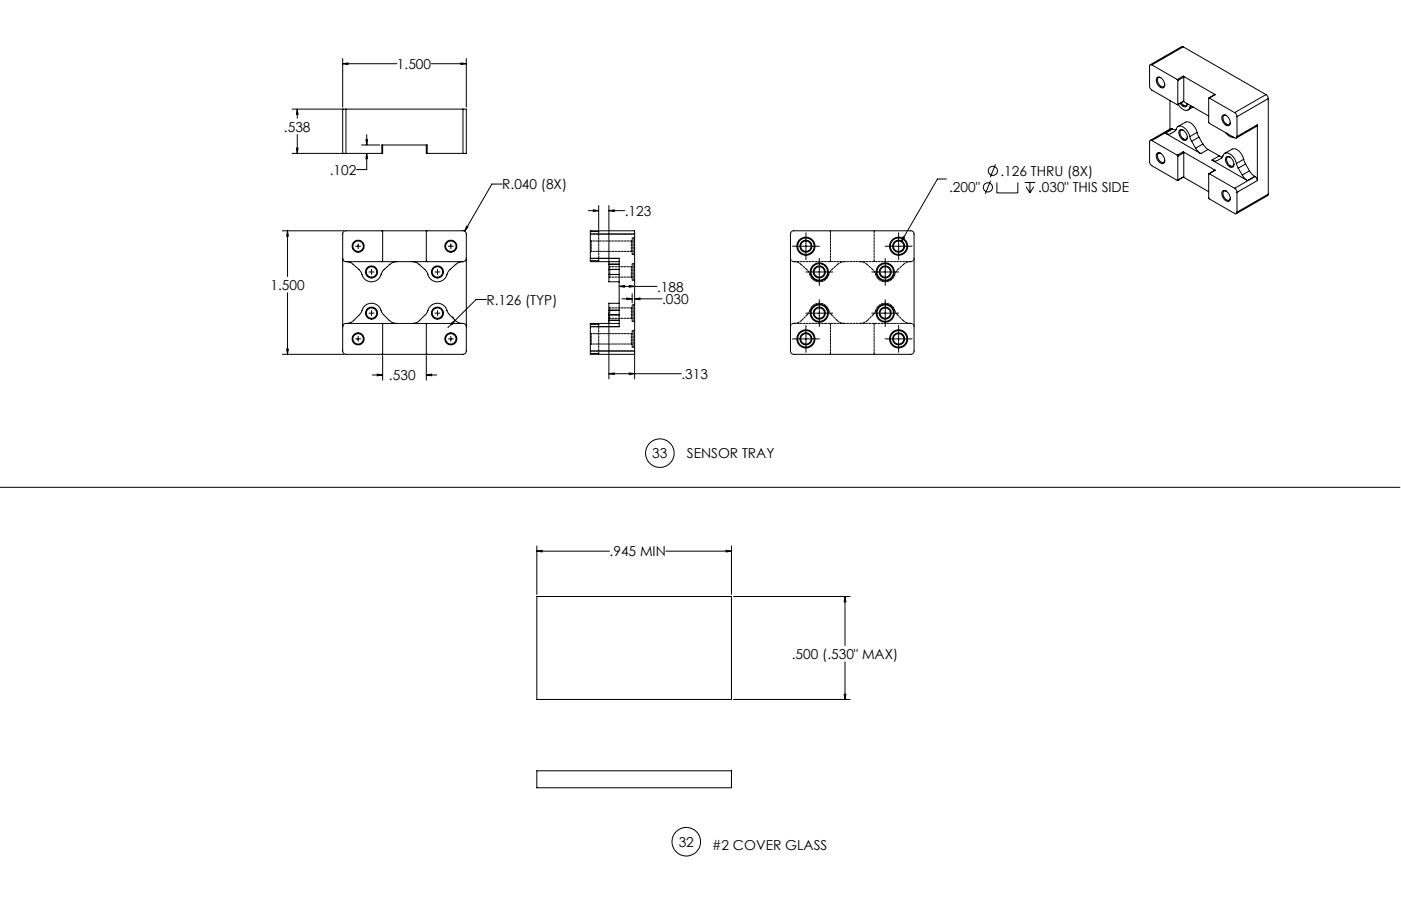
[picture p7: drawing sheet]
<svg xmlns="http://www.w3.org/2000/svg" width="864mm" height="559mm" viewBox="0 0 864 559" stroke-linecap="round" stroke-linejoin="round" font-family="sans-serif">
<g fill="none" stroke="#000" stroke-width=".62">
<path d="M211 39h4v1zM211 36v30M211 39h34M266 39h21M284 39h3l-3 1zM287 36v30M729 29h-1l-19 11M729 29l-19 11M729 29l51 29M710 40h-1v1v12v2l17 9M710 40l16 9M713 48a4 4 0 0 1 5 6 4 4 0 0 1-5-5z"/>
<path d="M716 48h-1a2 2 0 0 0-2 1 2 2 0 0 0 1 3l2 1a1.3 1.3 0 0 0 1 0 1.3 1.3 0 0 0 1-1M726 49v1M726 50v14M729 47l1 1M729 47l20 11M729 47l-3 2M730 48v14M730 48l-4 2M749 58l-4 2M780 58l2 3M780 58l-19 11M180 67h32"/>
<path d="M183 67l1 4h-1zM183 67v6M213 67h-2v28h2M213 67h72M213 67v28M285 67h2v28h-2M285 67v28M721 62v18M723 79h-1l-13 8M723 79v1M723 79l-13 8M723 80h2"/>
<path d="M723 80l-5 2M726 78l5-3a7 7 0 0 1 7 7M726 64a4 4 0 0 0 7 3v-1M728 63l2 2a1.3 1.3 0 0 0 2-1 2.1 2.1 0 0 1-2 2 2.1 2.1 0 0 1-2-2h-1M729 63l16 9M730 62l-4 3M730 62l-4 2M734 65l-1 1M735 66h-2M735 66l-3 2M745 60v16l16 9h1v-1M745 60l16 9"/>
<path d="M754 71a4 4 0 0 1 4 2 4 4 0 0 1 0 4 4 4 0 0 1-4-6zM756 71h-1a2.7 2.7 0 0 0-1 3 2.7 2.7 0 0 0 1 2l1 1a1.3 1.3 0 0 0 2 0 1.3 1.3 0 0 0 0-2M761 69l1 3M762 72v12M775 77v1l-13 7M775 77v34M775 77l-13 7M782 61l-20 11M782 61v59M180 95h32M183 91h1l-1 4zM183 83v12"/>
<path d="M213 95h22M223 89h11M226 86h1l-1 3zM226 95l1 3h-1zM226 95v10h-6M226 83v6M235 95v-6h28v6M236 89v6h-1M263 89v6M263 95h22M710 87h-1v13v2l17 9M710 87l16 9"/>
<path d="M713 95a4 4 0 0 1 5 5 2.5 2.5 0 0 1-3 1 2.5 2.5 0 0 1-2-2v-2zM716 95h-1a2 2 0 0 0-2 1 2 2 0 0 0 1 2l2 2a1.4 1.4 0 0 0 1 0 1.4 1.4 0 0 0 1-1M718 82l3 1 3-2a4 4 0 0 1 5-3l3 3 1 3M718 82l22 13M726 96h.1M726 96v15M727 80a4 4 0 0 1 4 2 4 4 0 0 1 0 5 5 5 0 0 1-4-7zM729 94h1M729 94l20 11M729 94l-3 2M729 80a2 2 0 0 0-2 2 2 2 0 0 0 1 2l2 2a1.3 1.3 0 0 0 2-1M730 94v15"/>
<path d="M730 94l-4 2M733 84l2 3M735 87l2 4M737 91l3 4M738 82l1 3M738 82l-5 2M739 85l2 4M739 85l-4 2M741 89l4 3M741 89l-4 2M745 92l7 4M745 92l-5 3"/>
<path d="M747 99h3l3-1a4 4 0 0 1 4-3l3 2 2 4M747 99l22 12M752 96l2 1M752 96l-5 3M755 95l4-3a7 7 0 0 1 8 6M756 82l2 2 2 1M756 97a4 4 0 0 1 4 6 4 4 0 0 1-5-5zM758 97a2 2 0 0 0-2 1 2 2 0 0 0 1 3l1 1a1.4 1.4 0 0 0 2 0 1.4 1.4 0 0 0 1-1M767 98l1 3M767 98l-5 3M310 114h-7l-17 29M583 110h-5l-22 39"/>
<path d="M611 112l-4 8M614 101l-4 8M615 113v6h12v-6M632 113h6M632 115l3 4M635 113v6M637 115l-2 4M729 109l16 9M730 109l-4 2M745 107v15l16 10h1v-1M745 107l16 9M749 105l-4 2"/>
<path d="M754 118a4 4 0 0 1 4 2 4 4 0 0 1-1 4 5 5 0 0 1-3-6zM756 118h-1a3 3 0 0 0-1 3 3 3 0 0 0 3 3l1-1v-1M761 116l1 3M762 101l1 3M762 119v12M763 104l3 4M766 108l3 3M768 101l2 4M768 101l-5 3M770 105l3 4M770 105l-4 3M773 109h1"/>
<path d="M773 109l-4 2M774 109l1 2M774 109l-13 7M775 111l-13 8M782 120l-1 1-19 11M782 120l-20 11M288 139l1 1-3 3zM363 130h6M366 129l3 1h-3zM369 127v15M375 130l4-1v1zM375 127v35"/>
<path d="M375 130h10M174 142h38M177 142l1 4h-1zM177 142v29M211 159l1 2h1h72h2v-2M212 143l1-1h72a2 2 0 0 1 2 2v72v2l-2 1h-72l-1-1-1-2v-72zM219 152h3M221 150v3M235 142l1 1v18h-1M263 142v1v18M276 152h3M278 150v3"/>
<path d="M364 144v-2h27v2M364 159v2h18M364 144h27M364 144v15M364 159h18v43h-18M391 144v72M488 143l1-1h72a2 2 0 0 1 2 2v72v2l-2 1h-72l-1-1-1-2v-72zM488 152h17M497 144v16M505 159v17M546 152h16M546 159v17"/>
<path d="M554 144v16M557 146h1l-2 3zM213 161l4 1 5 5a8 8 0 0 0 7 7 8 8 0 0 0 7-7l5-5 4-1M227 168h4M229 166v3M254 161l3 1 6 5a8 8 0 0 0 7 7 8 8 0 0 0 7-7l5-5 3-1M268 168h3M270 166v3M375 161v2M375 166v3M375 169v5h7M375 163v3"/>
<path d="M375 163h7M375 166h7M375 169h7M382 177l3-1v1zM382 177h23M388 176l3 1h-3zM497 168h16M537 168h17M177 181v38M214 199l3-1 5-4a11 11 0 0 1 6-7 7 7 0 0 1 8 6l5 5 3 1M227 193h4M229 192v3"/>
<path d="M235 199l1 1v18l-1 1M263 199v1v18v1M268 193h3M270 192v3M278 200l3-2-2 2zM279 195l1 2M281 198l-5 4M281 198l-4-4a11 11 0 0 0-6-7 7 7 0 0 0-8 6l-5 5-4 1M281 198l2 1h2M300 185h-7l-12 13M375 193v41M375 191v3h7"/>
<path d="M375 191h7M382 199h-18v3M382 198h-7v1M382 187h-7v4M383 184h7M386 184h4l-4 1zM390 181v6M391 184h4v1zM391 184h17M497 193h16M505 185v16M537 193h17"/>
<path d="M546 185v16M174 219h38M177 215h1l-1 4zM211 202l1-2 1-1h72a2 2 0 0 1 2 3M219 209h3M221 207v4M236 219v15M263 219v15M276 209h3M278 207v4M364 216v3h27v-3M364 216h27"/>
<path d="M364 202v14M391 218v16M488 209h17M497 201v16M546 209h16M554 201v16M230 231h6M233 231h3l-3 1zM263 231h3v1zM263 231h6M375 231l4-1v1zM375 231h45"/>
<path d="M388 230l3 1h-3zM0 301h863M331 340l3-1v1zM331 337v30M331 340h45M410 340h41M448 339l3 1h-3zM451 337v30M331 368h120v63h-120zM452 368h72M521 368v3h-1zM521 368v30"/>
<path d="M521 408v23M452 431h72M520 428h1v3zM331 475h120v11h-120z"/>
<circle cx="609" cy="116" r="2.8"/>
<circle cx="612" cy="105" r="2.8"/>
<circle cx="221" cy="152" r="3"/>
<circle cx="221" cy="152" r="4"/>
<circle cx="278" cy="152" r="3"/>
<circle cx="278" cy="152" r="4"/>
<circle cx="497" cy="152" r="4"/>
<circle cx="497" cy="152" r="3"/>
<circle cx="497" cy="152" r="6"/>
<circle cx="497" cy="152" r="5"/>
<circle cx="554" cy="152" r="4"/>
<circle cx="554" cy="152" r="3"/>
<circle cx="554" cy="152" r="6"/>
<circle cx="554" cy="152" r="5"/>
<circle cx="229" cy="168" r="3"/>
<circle cx="229" cy="168" r="4"/>
<circle cx="270" cy="168" r="3"/>
<circle cx="270" cy="168" r="4"/>
<circle cx="505" cy="168" r="4"/>
<circle cx="505" cy="168" r="3"/>
<circle cx="505" cy="168" r="6"/>
<circle cx="505" cy="168" r="5"/>
<circle cx="546" cy="168" r="4"/>
<circle cx="546" cy="168" r="3"/>
<circle cx="546" cy="168" r="6"/>
<circle cx="546" cy="168" r="5"/>
<circle cx="229" cy="193" r="3"/>
<circle cx="229" cy="193" r="4"/>
<circle cx="270" cy="193" r="3"/>
<circle cx="270" cy="193" r="4"/>
<circle cx="505" cy="193" r="4"/>
<circle cx="505" cy="193" r="3"/>
<circle cx="505" cy="193" r="6"/>
<circle cx="505" cy="193" r="5"/>
<circle cx="546" cy="193" r="4"/>
<circle cx="546" cy="193" r="3"/>
<circle cx="546" cy="193" r="6"/>
<circle cx="546" cy="193" r="5"/>
<circle cx="221" cy="209" r="4"/>
<circle cx="221" cy="209" r="3"/>
<circle cx="278" cy="209" r="4"/>
<circle cx="278" cy="209" r="3"/>
<circle cx="497" cy="209" r="4"/>
<circle cx="497" cy="209" r="3"/>
<circle cx="497" cy="209" r="6"/>
<circle cx="497" cy="209" r="5"/>
<circle cx="554" cy="209" r="4"/>
<circle cx="554" cy="209" r="3"/>
<circle cx="554" cy="209" r="6"/>
<circle cx="554" cy="209" r="5"/>
<circle cx="407" cy="280" r="9"/>
<circle cx="423" cy="519" r="9"/>
</g>
<path d="M233 231h3l-3 1zM263 231h3v1zM177 215h1l-1 4zM177 142l1 4h-1zM288 139l-2 4 3-3zM278 200h1l2-2zM375 130l4-1v1zM366 129l3 1h-3zM388 176l3 1h-3zM382 177l3-1v1zM375 231l4-1v1zM388 230l3 1h-3zM386 184h4l-4 1zM391 184h4v1zM557 146l-1 3 2-3zM211 39h4v1zM284 39h3l-3 1zM183 67l1 4h-1zM183 91h1l-1 4zM226 86h1l-1 3zM226 95l1 3h-1zM520 428h1v3zM521 368v3h-1zM448 339l3 1h-3zM331 340l3-1v1z" fill="#000"/>
<g fill="none" stroke="#000" stroke-width=".62" stroke-dasharray="1.3 .6" stroke-dashoffset=".3">
<path d="M364 144h27M364 155v-6M382 159h-18M389 149v6M390 147v10M391 147v10M375 169h7M375 163h7M375 166h7M376 171v-6M382 166h-7M382 163h-7"/>
<path d="M382 169h-7M389 165v6M390 163v10M391 163v10M489 161h32M511 169a6 6 0 0 1-6 5 6 6 0 0 1-6-5M530 161h31M552 169a6 6 0 0 1-6 5 6 6 0 0 1-6-5M375 194h7M375 198h7M375 191h7M376 196v-6"/>
<path d="M382 191h-7M382 198h-7M382 194h-7M389 190v6M390 188v10M391 188v10M364 201h18M364 212v-6M389 206v6M390 204v10M391 204v10M391 216h-27"/>
</g>
<g fill="none" stroke="#000" stroke-width=".62" stroke-dasharray="1.3 .6">
<path d="M364 143h5M369 143v-1M369 143h-5M487 159l1 2h1M364 161h5M369 161h-5M369 161h.1M489 161h.1M561 161h2v-2M561 161h.1M364 200h5M369 200v-1"/>
<path d="M369 200h-5M489 199h1M489 199l-1 1-1 1M494 198l-2 1h-2M499 191l-1 3M513 194l-2-3M521 199h-3l-2-1M535 198l-2 1h-3M540 191l-2 3M553 194l-1-3M561 199h.1M561 199h-2l-2-1"/>
<path d="M364 218h5M369 218h-5M369 219v-1M563 201v-1l-2-1"/>
</g>
<g fill="none" stroke="#000" stroke-width=".62" stroke-dasharray="1.3 .6" stroke-dashoffset=".2">
<path d="M539 143v18M369 161v-18M489 161l3 1 2 1M497 166l-3-3M512 161v-18M516 163l2-1 3-1M516 163l-3 3M530 161l2 1 2 1M538 166l-4-3M557 163l2-1 2-1M557 163l-4 3M539 200v18"/>
<path d="M369 218v-18M512 218v-18"/>
</g>
<g fill="none" stroke="#000" stroke-width=".62" stroke-dasharray="1.3 .6" stroke-dashoffset=".4">
<path d="M364 156v-1M364 149v-1M389 155l1 1M390 148l-1 1M391 157h.1M391 146v1M512 143l-1-1M539 142v1M375 171h1M376 165l-1-1M389 171h1M390 164l-1 1"/>
<path d="M391 173h.1M391 162v1M511 161h1M539 161h.1M375 197l1-1M376 190l-1-1M389 196l1 1M390 189l-1 1M391 198v1M391 188h.1M499 191a6 6 0 0 1 6-4 6 6 0 0 1 6 4M512 200l-1-1"/>
<path d="M521 199h-31M539 199v1M540 191a6 6 0 0 1 6-4 6 6 0 0 1 6 4M561 199h-31M364 213v-1M364 206v-1M389 212l1 1M390 205l-1 1M391 214v1M391 203v1M511 219l1-1M539 218v1"/>
</g>
<path d="M390 157h1M391 147h-1M390 173h1M391 163h-1M390 198h1M391 188h-1M521 199h9M390 214h1M391 204h-1" fill="none" stroke="#000" stroke-width=".62" stroke-dasharray="1.3 .6" stroke-dashoffset=".5"/>
<path d="M364 155h25M389 149h-25M376 171h13M389 165h-13M376 196h13M389 190h-13M364 212h25M389 206h-25" fill="none" stroke="#000" stroke-width=".62" stroke-dasharray="1.3 .6" stroke-dashoffset=".6"/>
<path d="M497 166l2 3M511 169l2-3M530 161h-9M538 166l2 3M552 169l1-3" fill="none" stroke="#000" stroke-width=".62" stroke-dasharray="1.3 .6" stroke-dashoffset=".7"/>
<path d="M494 198l4-4M513 194l3 4M535 198l3-4M553 194l4 4" fill="none" stroke="#000" stroke-width=".62" stroke-dasharray="1.3 .6" stroke-dashoffset=".1"/>
<g font-size="8.5">
<text x="245" y="42">1.500</text>
<text x="175" y="81">.538</text>
<text x="203" y="108">.102</text>
<text x="617" y="108">.126 THRU (8X)</text>
<text x="310" y="117">R.040 (8X)</text>
<text x="585" y="119">.200&quot;</text>
<text x="640" y="119">.030&quot; THIS SIDE</text>
<text x="385" y="133">.123</text>
<text x="167" y="179">1.500</text>
<text x="405" y="180">.188</text>
<text x="300" y="188">R.126 (TYP)</text>
<text x="408" y="187">.030</text>
<text x="420" y="234">.313</text>
<text x="240" y="234">.530</text>
<text x="402" y="283">33</text>
<text x="423" y="282">SENSOR TRAY</text>
<text x="376" y="343">.945 MIN</text>
<text x="488" y="406">.500 (.530&quot; MAX)</text>
<text x="418" y="522">32</text>
<text x="439" y="525">#2 COVER GLASS</text>
</g>
</svg>
